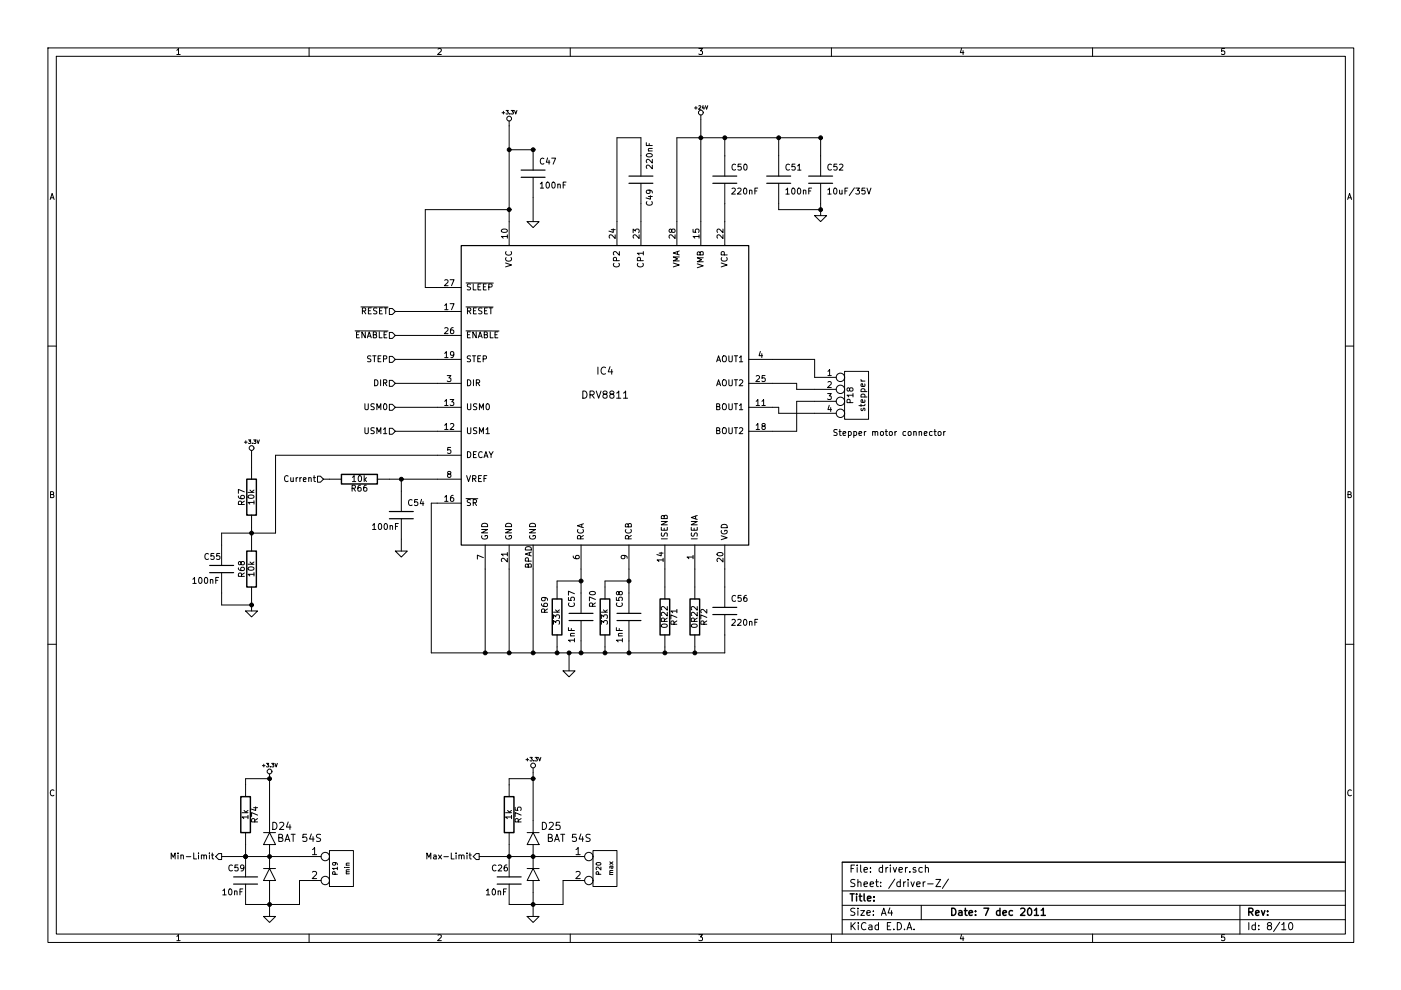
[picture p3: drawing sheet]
EESchema Schematic File Version 2  date 2011-12-07T22:22:26 CET
LIBS:power
LIBS:device
LIBS:transistors
LIBS:conn
LIBS:linear
LIBS:regul
LIBS:74xx
LIBS:cmos4000
LIBS:adc-dac
LIBS:memory
LIBS:xilinx
LIBS:special
LIBS:microcontrollers
LIBS:dsp
LIBS:microchip
LIBS:analog_switches
LIBS:motorola
LIBS:texas
LIBS:intel
LIBS:audio
LIBS:interface
LIBS:digital-audio
LIBS:philips
LIBS:display
LIBS:cypress
LIBS:siliconi
LIBS:opto
LIBS:contrib
LIBS:valves
LIBS:mounting
LIBS:23k256
LIBS:tps78233
LIBS:drv8811
LIBS:mcu-nxp
LIBS:opto-transistor-4p2
LIBS:atmega328p-a
LIBS:atmel
LIBS:microsd
LIBS:jumper3
LIBS:diode2
LIBS:78l00a
LIBS:conn_11x2
LIBS:bc807
LIBS:bc817
LIBS:laserctrl-cache
EELAYER 25  0
EELAYER END
$Descr A4 11700 8267
encoding utf-8
Sheet 6 10
Title ""
Date "7 dec 2011"
Rev ""
Comp ""
Comment1 ""
Comment2 ""
Comment3 ""
Comment4 ""
$EndDescr
Connection ~ 2250 6500
Wire Wire Line
	6800 3350 6650 3350
Wire Wire Line
	6650 3350 6650 3600
Wire Wire Line
	6650 3600 6450 3600
Wire Wire Line
	4250 7050 4250 7150
Wire Wire Line
	4250 6550 4250 6500
Wire Wire Line
	2050 6500 2250 6500
Wire Wire Line
	2050 6500 2050 6550
Wire Wire Line
	6850 1750 6500 1750
Wire Wire Line
	3650 3400 3300 3400
Wire Wire Line
	4700 7350 4700 7550
Wire Wire Line
	2250 7650 2250 7450
Wire Wire Line
	2050 7550 2500 7550
Wire Wire Line
	2500 7550 2500 7350
Wire Wire Line
	3300 2600 3650 2600
Wire Wire Line
	6850 1700 6850 1800
Wire Wire Line
	6500 1750 6500 1700
Connection ~ 6850 1150
Wire Wire Line
	6850 1300 6850 1150
Connection ~ 4450 1250
Connection ~ 2050 7150
Connection ~ 2050 7150
Connection ~ 2250 7550
Wire Wire Line
	5150 1850 5150 1150
Wire Wire Line
	5150 1150 5350 1150
Wire Wire Line
	5350 1150 5350 1300
Wire Wire Line
	3350 4600 3350 4500
Wire Wire Line
	3250 4000 3650 4000
Wire Wire Line
	3650 3800 2300 3800
Wire Wire Line
	2300 3800 2300 4450
Wire Wire Line
	2300 4450 1850 4450
Wire Wire Line
	2100 5050 1850 5050
Wire Wire Line
	1850 5050 1850 4950
Wire Wire Line
	2100 4500 2100 4400
Wire Wire Line
	5800 5400 5800 5450
Connection ~ 4050 5450
Wire Wire Line
	4050 5450 4050 4750
Wire Wire Line
	3600 5450 3600 4200
Wire Wire Line
	6450 3200 6650 3200
Wire Wire Line
	6650 3200 6650 3250
Wire Wire Line
	6650 3250 6800 3250
Wire Wire Line
	3300 2800 3650 2800
Wire Wire Line
	3300 3200 3650 3200
Connection ~ 4250 1750
Wire Wire Line
	4250 1750 3550 1750
Connection ~ 4250 5450
Connection ~ 4750 5450
Wire Wire Line
	4750 5450 4750 5600
Connection ~ 5050 5450
Wire Wire Line
	5050 5450 5050 5400
Connection ~ 4650 5450
Wire Wire Line
	4650 5450 4650 5400
Wire Wire Line
	4250 5450 4250 4750
Wire Wire Line
	5050 4900 5050 4850
Wire Wire Line
	5050 4850 5250 4850
Wire Wire Line
	4850 4750 4850 4950
Wire Wire Line
	5800 4900 5800 4750
Connection ~ 5800 5450
Wire Wire Line
	5550 5450 5550 5400
Wire Wire Line
	6050 4750 6050 4900
Connection ~ 5850 1150
Wire Wire Line
	6050 1150 6050 1300
Wire Wire Line
	6050 1700 6050 1850
Wire Wire Line
	4450 1650 4450 1850
Wire Wire Line
	4250 1850 4250 1050
Connection ~ 4250 1250
Wire Wire Line
	5850 1850 5850 1000
Wire Wire Line
	5650 1850 5650 1150
Wire Wire Line
	6050 5300 6050 5450
Wire Wire Line
	5550 4750 5550 4900
Wire Wire Line
	4850 4850 4650 4850
Wire Wire Line
	4650 4850 4650 4900
Connection ~ 4850 4850
Wire Wire Line
	5250 4950 5250 4750
Connection ~ 5250 4850
Wire Wire Line
	4450 5450 4450 4750
Connection ~ 4450 5450
Wire Wire Line
	4850 5450 4850 5350
Connection ~ 4850 5450
Wire Wire Line
	5250 5450 5250 5350
Wire Wire Line
	3650 2400 3550 2400
Wire Wire Line
	3650 3000 3300 3000
Wire Wire Line
	6800 3150 6800 3000
Wire Wire Line
	6800 3000 6450 3000
Wire Wire Line
	6050 5450 3600 5450
Connection ~ 5250 5450
Connection ~ 5550 5450
Wire Wire Line
	2100 3800 2100 3900
Wire Wire Line
	1850 4450 1850 4550
Connection ~ 2100 4450
Wire Wire Line
	2100 5000 2100 5100
Connection ~ 2100 5050
Wire Wire Line
	3600 4200 3650 4200
Wire Wire Line
	3350 4100 3350 4000
Connection ~ 3350 4000
Wire Wire Line
	2700 4000 2750 4000
Wire Wire Line
	5350 1700 5350 1850
Connection ~ 6050 1150
Wire Wire Line
	6500 1150 6500 1300
Connection ~ 6500 1150
Connection ~ 6850 1750
Wire Wire Line
	3550 2400 3550 1750
Wire Wire Line
	4250 1250 4450 1250
Wire Wire Line
	1850 7150 2500 7150
Connection ~ 2250 7150
Wire Wire Line
	2250 6500 2250 6850
Wire Wire Line
	4450 6850 4450 6450
Connection ~ 4450 7150
Wire Wire Line
	4000 7150 4700 7150
Connection ~ 4450 7550
Connection ~ 4250 7150
Wire Wire Line
	4700 7550 4250 7550
Wire Wire Line
	4450 7650 4450 7450
Wire Wire Line
	3300 3600 3650 3600
Wire Wire Line
	5650 1150 6850 1150
Wire Wire Line
	2050 7050 2050 7150
Wire Wire Line
	4250 6500 4450 6500
Connection ~ 4450 6500
Wire Wire Line
	6450 3400 6500 3400
Wire Wire Line
	6500 3400 6500 3450
Wire Wire Line
	6500 3450 6800 3450
Text HLabel 3300 3600 0    50   Input ~ 0
USM1
Text HLabel 3300 3400 0    50   Input ~ 0
USM0
$Comp
L C C28
U 1 1
P 4250 7350
AR Path="/4EA1D331/4EBAE0A4" Ref="C28"  Part="1" 
AR Path="/4EAD3DC6/4EBAE0A4" Ref="C8"  Part="1" 
AR Path="/4EA1D353/4EBAE0A4" Ref="C14"  Part="1" 
AR Path="/4EA1F56E/4EBAE0A4" Ref="C26"  Part="1" 
F 0 "C28" H 4100 7450 50  0000 L CNN
F 1 "10nF" H 4050 7250 50  0000 L CNN
	1    4250 7350
	1    0    0    -1  
$EndComp
$Comp
L GND #PWR0118
U 1 1
P 4450 7650
AR Path="/4EA1D331/4EBAE0A3" Ref="#PWR0118"  Part="1" 
AR Path="/4EAD3DC6/4EBAE0A3" Ref="#PWR073"  Part="1" 
AR Path="/4EA1D353/4EBAE0A3" Ref="#PWR085"  Part="1" 
AR Path="/4EA1F56E/4EBAE0A3" Ref="#PWR0106"  Part="1" 
F 0 "#PWR0118" H 4450 7650 30  0001 C CNN
F 1 "GND" H 4450 7580 30  0001 C CNN
	1    4450 7650
	1    0    0    -1  
$EndComp
$Comp
L R R86
U 1 1
P 4250 6800
AR Path="/4EA1D331/4EBAE0A2" Ref="R86"  Part="1" 
AR Path="/4EAD3DC6/4EBAE0A2" Ref="R52"  Part="1" 
AR Path="/4EA1D353/4EBAE0A2" Ref="R63"  Part="1" 
AR Path="/4EA1F56E/4EBAE0A2" Ref="R75"  Part="1" 
F 0 "R86" V 4330 6800 50  0000 C CNN
F 1 "1k" V 4250 6800 50  0000 C CNN
	1    4250 6800
	1    0    0    -1  
$EndComp
$Comp
L +3.3V #PWR0119
U 1 1
P 4450 6450
AR Path="/4EA1D331/4EBAE09F" Ref="#PWR0119"  Part="1" 
AR Path="/4EAD3DC6/4EBAE09F" Ref="#PWR074"  Part="1" 
AR Path="/4EA1D353/4EBAE09F" Ref="#PWR086"  Part="1" 
AR Path="/4EA1F56E/4EBAE09F" Ref="#PWR0107"  Part="1" 
F 0 "#PWR0119" H 4450 6410 30  0001 C CNN
F 1 "+3.3V" H 4450 6560 30  0000 C CNN
	1    4450 6450
	1    0    0    -1  
$EndComp
$Comp
L DIODE2 D29
U 1 1
P 4450 7150
AR Path="/4EA1D331/4EBAE09E" Ref="D29"  Part="1" 
AR Path="/4EAD3DC6/4EBAE09E" Ref="D14"  Part="1" 
AR Path="/4EA1D353/4EBAE09E" Ref="D22"  Part="1" 
AR Path="/4EA1F56E/4EBAE09E" Ref="D25"  Part="1" 
F 0 "D29" H 4300 6900 60  0000 C CNN
F 1 "BAT 54S" H 4150 7000 60  0000 C CNN
	1    4450 7150
	-1   0    0    1   
$EndComp
$Comp
L DIODE2 D28
U 1 1
P 2250 7150
AR Path="/4EA1D331/4EBAE046" Ref="D28"  Part="1" 
AR Path="/4EAD3DC6/4EBAE046" Ref="D11"  Part="1" 
AR Path="/4EA1D353/4EBAE046" Ref="D20"  Part="1" 
AR Path="/4EA1F56E/4EBAE046" Ref="D24"  Part="1" 
F 0 "D28" H 2150 6900 60  0000 C CNN
F 1 "BAT 54S" H 2000 7000 60  0000 C CNN
	1    2250 7150
	-1   0    0    1   
$EndComp
Text HLabel 3300 2600 0    50   Input ~ 0
~RESET
$Comp
L GND #PWR075
U 1 1
P 6850 1800
AR Path="/4EAD3DC6/4EB45B46" Ref="#PWR075"  Part="1" 
AR Path="/4EA1D353/4EB45B46" Ref="#PWR087"  Part="1" 
AR Path="/4EA1F56E/4EB45B46" Ref="#PWR0108"  Part="1" 
AR Path="/4EA1D331/4EB45B46" Ref="#PWR0120"  Part="1" 
F 0 "#PWR0120" H 6850 1800 30  0001 C CNN
F 1 "GND" H 6850 1730 30  0001 C CNN
	1    6850 1800
	1    0    0    -1  
$EndComp
$Comp
L C C18
U 1 1
P 6850 1500
AR Path="/4EAD3DC6/4EB45B01" Ref="C18"  Part="1" 
AR Path="/4EA1D353/4EB45B01" Ref="C32"  Part="1" 
AR Path="/4EA1F56E/4EB45B01" Ref="C52"  Part="1" 
AR Path="/4EA1D331/4EB45B01" Ref="C66"  Part="1" 
F 0 "C66" H 6900 1600 50  0000 L CNN
F 1 "10uF/35V" H 6900 1400 50  0000 L CNN
	1    6850 1500
	1    0    0    -1  
$EndComp
$Comp
L C C17
U 1 1
P 6500 1500
AR Path="/4EAD3DC6/4EB45AF6" Ref="C17"  Part="1" 
AR Path="/4EA1D353/4EB45AF6" Ref="C31"  Part="1" 
AR Path="/4EA1F56E/4EB45AF6" Ref="C51"  Part="1" 
AR Path="/4EA1D331/4EB45AF6" Ref="C65"  Part="1" 
F 0 "C65" H 6550 1600 50  0000 L CNN
F 1 "100nF" H 6550 1400 50  0000 L CNN
	1    6500 1500
	1    0    0    -1  
$EndComp
$Comp
L +3.3V #PWR076
U 1 1
P 2250 6500
AR Path="/4EAD3DC6/4EB45A38" Ref="#PWR076"  Part="1" 
AR Path="/4EA1D353/4EB45A38" Ref="#PWR088"  Part="1" 
AR Path="/4EA1F56E/4EB45A38" Ref="#PWR0109"  Part="1" 
AR Path="/4EA1D331/4EB45A38" Ref="#PWR0121"  Part="1" 
F 0 "#PWR0121" H 2250 6460 30  0001 C CNN
F 1 "+3.3V" H 2250 6610 30  0000 C CNN
	1    2250 6500
	1    0    0    -1  
$EndComp
$Comp
L R R51
U 1 1
P 2050 6800
AR Path="/4EAD3DC6/4EB45A35" Ref="R51"  Part="1" 
AR Path="/4EA1D353/4EB45A35" Ref="R62"  Part="1" 
AR Path="/4EA1F56E/4EB45A35" Ref="R74"  Part="1" 
AR Path="/4EA1D331/4EB45A35" Ref="R85"  Part="1" 
F 0 "R85" V 2130 6800 50  0000 C CNN
F 1 "1k" V 2050 6800 50  0000 C CNN
	1    2050 6800
	1    0    0    -1  
$EndComp
$Comp
L CONN_2 P13
U 1 1
P 2850 7250
AR Path="/4EAD3DC6/4EB45A34" Ref="P13"  Part="1" 
AR Path="/4EA1D353/4EB45A34" Ref="P16"  Part="1" 
AR Path="/4EA1F56E/4EB45A34" Ref="P19"  Part="1" 
AR Path="/4EA1D331/4EB45A34" Ref="P22"  Part="1" 
F 0 "P22" V 2800 7250 40  0000 C CNN
F 1 "min" V 2900 7250 40  0000 C CNN
	1    2850 7250
	1    0    0    -1  
$EndComp
$Comp
L GND #PWR077
U 1 1
P 2250 7650
AR Path="/4EAD3DC6/4EB45A33" Ref="#PWR077"  Part="1" 
AR Path="/4EA1D353/4EB45A33" Ref="#PWR089"  Part="1" 
AR Path="/4EA1F56E/4EB45A33" Ref="#PWR0110"  Part="1" 
AR Path="/4EA1D331/4EB45A33" Ref="#PWR0122"  Part="1" 
F 0 "#PWR0122" H 2250 7650 30  0001 C CNN
F 1 "GND" H 2250 7580 30  0001 C CNN
	1    2250 7650
	1    0    0    -1  
$EndComp
$Comp
L C C25
U 1 1
P 2050 7350
AR Path="/4EAD3DC6/4EB45A32" Ref="C25"  Part="1" 
AR Path="/4EA1D353/4EB45A32" Ref="C39"  Part="1" 
AR Path="/4EA1F56E/4EB45A32" Ref="C59"  Part="1" 
AR Path="/4EA1D331/4EB45A32" Ref="C73"  Part="1" 
F 0 "C73" H 1900 7450 50  0000 L CNN
F 1 "10nF" H 1850 7250 50  0000 L CNN
	1    2050 7350
	1    0    0    -1  
$EndComp
$Comp
L CONN_2 P14
U 1 1
P 5050 7250
AR Path="/4EAD3DC6/4EB4496F" Ref="P14"  Part="1" 
AR Path="/4EA1D353/4EB4496F" Ref="P17"  Part="1" 
AR Path="/4EA1F56E/4EB4496F" Ref="P20"  Part="1" 
AR Path="/4EA1D331/4EB4496F" Ref="P23"  Part="1" 
F 0 "P23" V 5000 7250 40  0000 C CNN
F 1 "max" V 5100 7250 40  0000 C CNN
	1    5050 7250
	1    0    0    -1  
$EndComp
Text HLabel 4000 7150 0    50   Output ~ 0
Max-Limit
$Comp
L +3.3V #PWR078
U 1 1
P 2100 3800
AR Path="/4EAD3DC6/4EAD2C72" Ref="#PWR078"  Part="1" 
AR Path="/4EA1D353/4EAD2C72" Ref="#PWR090"  Part="1" 
AR Path="/4EA1F56E/4EAD2C72" Ref="#PWR0111"  Part="1" 
AR Path="/4EA1D331/4EAD2C72" Ref="#PWR0123"  Part="1" 
F 0 "#PWR0123" H 2100 3760 30  0001 C CNN
F 1 "+3.3V" H 2100 3910 30  0000 C CNN
	1    2100 3800
	1    0    0    -1  
$EndComp
$Comp
L +3.3V #PWR079
U 1 1
P 4250 1050
AR Path="/4EAD3DC6/4EAD2C5D" Ref="#PWR079"  Part="1" 
AR Path="/4EA1D353/4EAD2C5D" Ref="#PWR091"  Part="1" 
AR Path="/4EA1F56E/4EAD2C5D" Ref="#PWR0112"  Part="1" 
AR Path="/4EA1D331/4EAD2C5D" Ref="#PWR0124"  Part="1" 
F 0 "#PWR0124" H 4250 1010 30  0001 C CNN
F 1 "+3.3V" H 4250 1160 30  0000 C CNN
	1    4250 1050
	1    0    0    -1  
$EndComp
$Comp
L GND #PWR080
U 1 1
P 3350 4600
AR Path="/4EAD3DC6/4EAD2C05" Ref="#PWR080"  Part="1" 
AR Path="/4EA1D353/4EAD2C05" Ref="#PWR092"  Part="1" 
AR Path="/4EA1F56E/4EAD2C05" Ref="#PWR0113"  Part="1" 
AR Path="/4EA1D331/4EAD2C05" Ref="#PWR0125"  Part="1" 
F 0 "#PWR0125" H 3350 4600 30  0001 C CNN
F 1 "GND" H 3350 4530 30  0001 C CNN
	1    3350 4600
	1    0    0    -1  
$EndComp
$Comp
L C C20
U 1 1
P 3350 4300
AR Path="/4EAD3DC6/4EAD2BEA" Ref="C20"  Part="1" 
AR Path="/4EA1D353/4EAD2BEA" Ref="C34"  Part="1" 
AR Path="/4EA1F56E/4EAD2BEA" Ref="C54"  Part="1" 
AR Path="/4EA1D331/4EAD2BEA" Ref="C68"  Part="1" 
F 0 "C68" H 3400 4400 50  0000 L CNN
F 1 "100nF" H 3100 4200 50  0000 L CNN
	1    3350 4300
	1    0    0    -1  
$EndComp
$Comp
L R R43
U 1 1
P 3000 4000
AR Path="/4EAD3DC6/4EAD2BE0" Ref="R43"  Part="1" 
AR Path="/4EA1D353/4EAD2BE0" Ref="R54"  Part="1" 
AR Path="/4EA1F56E/4EAD2BE0" Ref="R66"  Part="1" 
AR Path="/4EA1D331/4EAD2BE0" Ref="R77"  Part="1" 
F 0 "R77" V 3080 4000 50  0000 C CNN
F 1 "10k" V 3000 4000 50  0000 C CNN
	1    3000 4000
	0    1    1    0   
$EndComp
Text HLabel 2700 4000 0    50   Input ~ 0
Current
$Comp
L R R44
U 1 1
P 2100 4150
AR Path="/4EAD3DC6/4EAD2AB6" Ref="R44"  Part="1" 
AR Path="/4EA1D353/4EAD2AB6" Ref="R55"  Part="1" 
AR Path="/4EA1F56E/4EAD2AB6" Ref="R67"  Part="1" 
AR Path="/4EA1D331/4EAD2AB6" Ref="R78"  Part="1" 
F 0 "R78" V 2180 4150 50  0000 C CNN
F 1 "10k" V 2100 4150 50  0000 C CNN
	1    2100 4150
	-1   0    0    1   
$EndComp
$Comp
L R R45
U 1 1
P 2100 4750
AR Path="/4EAD3DC6/4EAD2AA2" Ref="R45"  Part="1" 
AR Path="/4EA1D353/4EAD2AA2" Ref="R56"  Part="1" 
AR Path="/4EA1F56E/4EAD2AA2" Ref="R68"  Part="1" 
AR Path="/4EA1D331/4EAD2AA2" Ref="R79"  Part="1" 
F 0 "R79" V 2180 4750 50  0000 C CNN
F 1 "10k" V 2100 4750 50  0000 C CNN
	1    2100 4750
	-1   0    0    1   
$EndComp
Text HLabel 1850 7150 0    50   Output ~ 0
Min-Limit
$Comp
L DRV8811 IC1
U 1 1
P 5050 3300
AR Path="/4EAD3DC6/4EA1E74B" Ref="IC1"  Part="1" 
AR Path="/4EA1D353/4EA1E74B" Ref="IC2"  Part="1" 
AR Path="/4EA1F56E/4EA1E74B" Ref="IC4"  Part="1" 
AR Path="/4EA1D331/4EA1E74B" Ref="IC5"  Part="1" 
F 0 "IC5" H 5050 3500 60  0000 C CNN
F 1 "DRV8811" H 5050 3300 60  0000 C CNN
	1    5050 3300
	1    0    0    -1  
$EndComp
$Comp
L GND #PWR081
U 1 1
P 2100 5100
AR Path="/4EAD3DC6/4EA1F353" Ref="#PWR081"  Part="1" 
AR Path="/4EA1D353/4EA1F353" Ref="#PWR093"  Part="1" 
AR Path="/4EA1F56E/4EA1F353" Ref="#PWR0114"  Part="1" 
AR Path="/4EA1D331/4EA1F353" Ref="#PWR0126"  Part="1" 
F 0 "#PWR0126" H 2100 5100 30  0001 C CNN
F 1 "GND" H 2100 5030 30  0001 C CNN
	1    2100 5100
	1    0    0    -1  
$EndComp
$Comp
L C C21
U 1 1
P 1850 4750
AR Path="/4EAD3DC6/4EA1F336" Ref="C21"  Part="1" 
AR Path="/4EA1D353/4EA1F336" Ref="C35"  Part="1" 
AR Path="/4EA1F56E/4EA1F336" Ref="C55"  Part="1" 
AR Path="/4EA1D331/4EA1F336" Ref="C69"  Part="1" 
F 0 "C69" H 1700 4850 50  0000 L CNN
F 1 "100nF" H 1600 4650 50  0000 L CNN
	1    1850 4750
	1    0    0    -1  
$EndComp
Text Notes 6950 3650 0    50   ~ 0
Stepper motor connector
$Comp
L CONN_4 P12
U 1 1
P 7150 3300
AR Path="/4EAD3DC6/4EA1F182" Ref="P12"  Part="1" 
AR Path="/4EA1D353/4EA1F182" Ref="P15"  Part="1" 
AR Path="/4EA1F56E/4EA1F182" Ref="P18"  Part="1" 
AR Path="/4EA1D331/4EA1F182" Ref="P21"  Part="1" 
F 0 "P21" V 7100 3300 50  0000 C CNN
F 1 "stepper" V 7200 3300 50  0000 C CNN
	1    7150 3300
	1    0    0    -1  
$EndComp
Text HLabel 3300 3200 0    50   Input ~ 0
DIR
Text HLabel 3300 3000 0    50   Input ~ 0
STEP
Text HLabel 3300 2800 0    50   Input ~ 0
~ENABLE
$Comp
L GND #PWR082
U 1 1
P 4750 5600
AR Path="/4EAD3DC6/4EA1EDD7" Ref="#PWR082"  Part="1" 
AR Path="/4EA1D353/4EA1EDD7" Ref="#PWR094"  Part="1" 
AR Path="/4EA1F56E/4EA1EDD7" Ref="#PWR0115"  Part="1" 
AR Path="/4EA1D331/4EA1EDD7" Ref="#PWR0127"  Part="1" 
F 0 "#PWR0127" H 4750 5600 30  0001 C CNN
F 1 "GND" H 4750 5530 30  0001 C CNN
	1    4750 5600
	1    0    0    -1  
$EndComp
$Comp
L R R46
U 1 1
P 4650 5150
AR Path="/4EAD3DC6/4EA1EDA2" Ref="R46"  Part="1" 
AR Path="/4EA1D353/4EA1EDA2" Ref="R57"  Part="1" 
AR Path="/4EA1F56E/4EA1EDA2" Ref="R69"  Part="1" 
AR Path="/4EA1D331/4EA1EDA2" Ref="R80"  Part="1" 
F 0 "R80" V 4550 5250 50  0000 C CNN
F 1 "33k" V 4650 5150 50  0000 C CNN
	1    4650 5150
	1    0    0    -1  
$EndComp
$Comp
L C C23
U 1 1
P 4850 5150
AR Path="/4EAD3DC6/4EA1ED9B" Ref="C23"  Part="1" 
AR Path="/4EA1D353/4EA1ED9B" Ref="C37"  Part="1" 
AR Path="/4EA1F56E/4EA1ED9B" Ref="C57"  Part="1" 
AR Path="/4EA1D331/4EA1ED9B" Ref="C71"  Part="1" 
F 0 "C71" V 4750 5300 50  0000 L CNN
F 1 "1nF" V 4750 5000 50  0000 L CNN
	1    4850 5150
	1    0    0    -1  
$EndComp
$Comp
L C C24
U 1 1
P 5250 5150
AR Path="/4EAD3DC6/4EA1E91D" Ref="C24"  Part="1" 
AR Path="/4EA1D353/4EA1E91D" Ref="C38"  Part="1" 
AR Path="/4EA1F56E/4EA1E91D" Ref="C58"  Part="1" 
AR Path="/4EA1D331/4EA1E91D" Ref="C72"  Part="1" 
F 0 "C72" V 5150 5300 50  0000 L CNN
F 1 "1nF" V 5150 5000 50  0000 L CNN
	1    5250 5150
	1    0    0    -1  
$EndComp
$Comp
L R R47
U 1 1
P 5050 5150
AR Path="/4EAD3DC6/4EA1E910" Ref="R47"  Part="1" 
AR Path="/4EA1D353/4EA1E910" Ref="R58"  Part="1" 
AR Path="/4EA1F56E/4EA1E910" Ref="R70"  Part="1" 
AR Path="/4EA1D331/4EA1E910" Ref="R81"  Part="1" 
F 0 "R81" V 4950 5300 50  0000 C CNN
F 1 "33k" V 5050 5150 50  0000 C CNN
	1    5050 5150
	1    0    0    -1  
$EndComp
$Comp
L R R48
U 1 1
P 5550 5150
AR Path="/4EAD3DC6/4EA1E8C1" Ref="R48"  Part="1" 
AR Path="/4EA1D353/4EA1E8C1" Ref="R59"  Part="1" 
AR Path="/4EA1F56E/4EA1E8C1" Ref="R71"  Part="1" 
AR Path="/4EA1D331/4EA1E8C1" Ref="R82"  Part="1" 
F 0 "R82" V 5630 5150 50  0000 C CNN
F 1 "0R22" V 5550 5150 50  0000 C CNN
	1    5550 5150
	1    0    0    -1  
$EndComp
$Comp
L R R49
U 1 1
P 5800 5150
AR Path="/4EAD3DC6/4EA1E8BB" Ref="R49"  Part="1" 
AR Path="/4EA1D353/4EA1E8BB" Ref="R60"  Part="1" 
AR Path="/4EA1F56E/4EA1E8BB" Ref="R72"  Part="1" 
AR Path="/4EA1D331/4EA1E8BB" Ref="R83"  Part="1" 
F 0 "R83" V 5880 5150 50  0000 C CNN
F 1 "0R22" V 5800 5150 50  0000 C CNN
	1    5800 5150
	1    0    0    -1  
$EndComp
$Comp
L C C22
U 1 1
P 6050 5100
AR Path="/4EAD3DC6/4EA1E852" Ref="C22"  Part="1" 
AR Path="/4EA1D353/4EA1E852" Ref="C36"  Part="1" 
AR Path="/4EA1F56E/4EA1E852" Ref="C56"  Part="1" 
AR Path="/4EA1D331/4EA1E852" Ref="C70"  Part="1" 
F 0 "C70" H 6100 5200 50  0000 L CNN
F 1 "220nF" H 6100 5000 50  0000 L CNN
	1    6050 5100
	1    0    0    -1  
$EndComp
$Comp
L GND #PWR083
U 1 1
P 4450 1850
AR Path="/4EAD3DC6/4EA1E80A" Ref="#PWR083"  Part="1" 
AR Path="/4EA1D353/4EA1E80A" Ref="#PWR095"  Part="1" 
AR Path="/4EA1F56E/4EA1E80A" Ref="#PWR0116"  Part="1" 
AR Path="/4EA1D331/4EA1E80A" Ref="#PWR0128"  Part="1" 
F 0 "#PWR0128" H 4450 1850 30  0001 C CNN
F 1 "GND" H 4450 1780 30  0001 C CNN
	1    4450 1850
	1    0    0    -1  
$EndComp
$Comp
L C C13
U 1 1
P 4450 1450
AR Path="/4EAD3DC6/4EA1E7F2" Ref="C13"  Part="1" 
AR Path="/4EA1D353/4EA1E7F2" Ref="C27"  Part="1" 
AR Path="/4EA1F56E/4EA1E7F2" Ref="C47"  Part="1" 
AR Path="/4EA1D331/4EA1E7F2" Ref="C61"  Part="1" 
F 0 "C61" H 4500 1550 50  0000 L CNN
F 1 "100nF" H 4500 1350 50  0000 L CNN
	1    4450 1450
	1    0    0    -1  
$EndComp
$Comp
L C C15
U 1 1
P 5350 1500
AR Path="/4EAD3DC6/4EA1E798" Ref="C15"  Part="1" 
AR Path="/4EA1D353/4EA1E798" Ref="C29"  Part="1" 
AR Path="/4EA1F56E/4EA1E798" Ref="C49"  Part="1" 
AR Path="/4EA1D331/4EA1E798" Ref="C63"  Part="1" 
F 0 "C63" V 5250 1650 50  0000 L CNN
F 1 "220nF" V 5250 1300 50  0000 L CNN
	1    5350 1500
	-1   0    0    1   
$EndComp
$Comp
L C C16
U 1 1
P 6050 1500
AR Path="/4EAD3DC6/4EA1E774" Ref="C16"  Part="1" 
AR Path="/4EA1D353/4EA1E774" Ref="C30"  Part="1" 
AR Path="/4EA1F56E/4EA1E774" Ref="C50"  Part="1" 
AR Path="/4EA1D331/4EA1E774" Ref="C64"  Part="1" 
F 0 "C64" H 6100 1600 50  0000 L CNN
F 1 "220nF" H 6100 1400 50  0000 L CNN
	1    6050 1500
	1    0    0    -1  
$EndComp
$Comp
L +24V #PWR084
U 1 1
P 5850 1000
AR Path="/4EAD3DC6/4EA1E764" Ref="#PWR084"  Part="1" 
AR Path="/4EA1D353/4EA1E764" Ref="#PWR096"  Part="1" 
AR Path="/4EA1F56E/4EA1E764" Ref="#PWR0117"  Part="1" 
AR Path="/4EA1D331/4EA1E764" Ref="#PWR0129"  Part="1" 
F 0 "#PWR0129" H 5850 950 20  0001 C CNN
F 1 "+24V" H 5850 1100 30  0000 C CNN
	1    5850 1000
	1    0    0    -1  
$EndComp
$EndSCHEMATC
